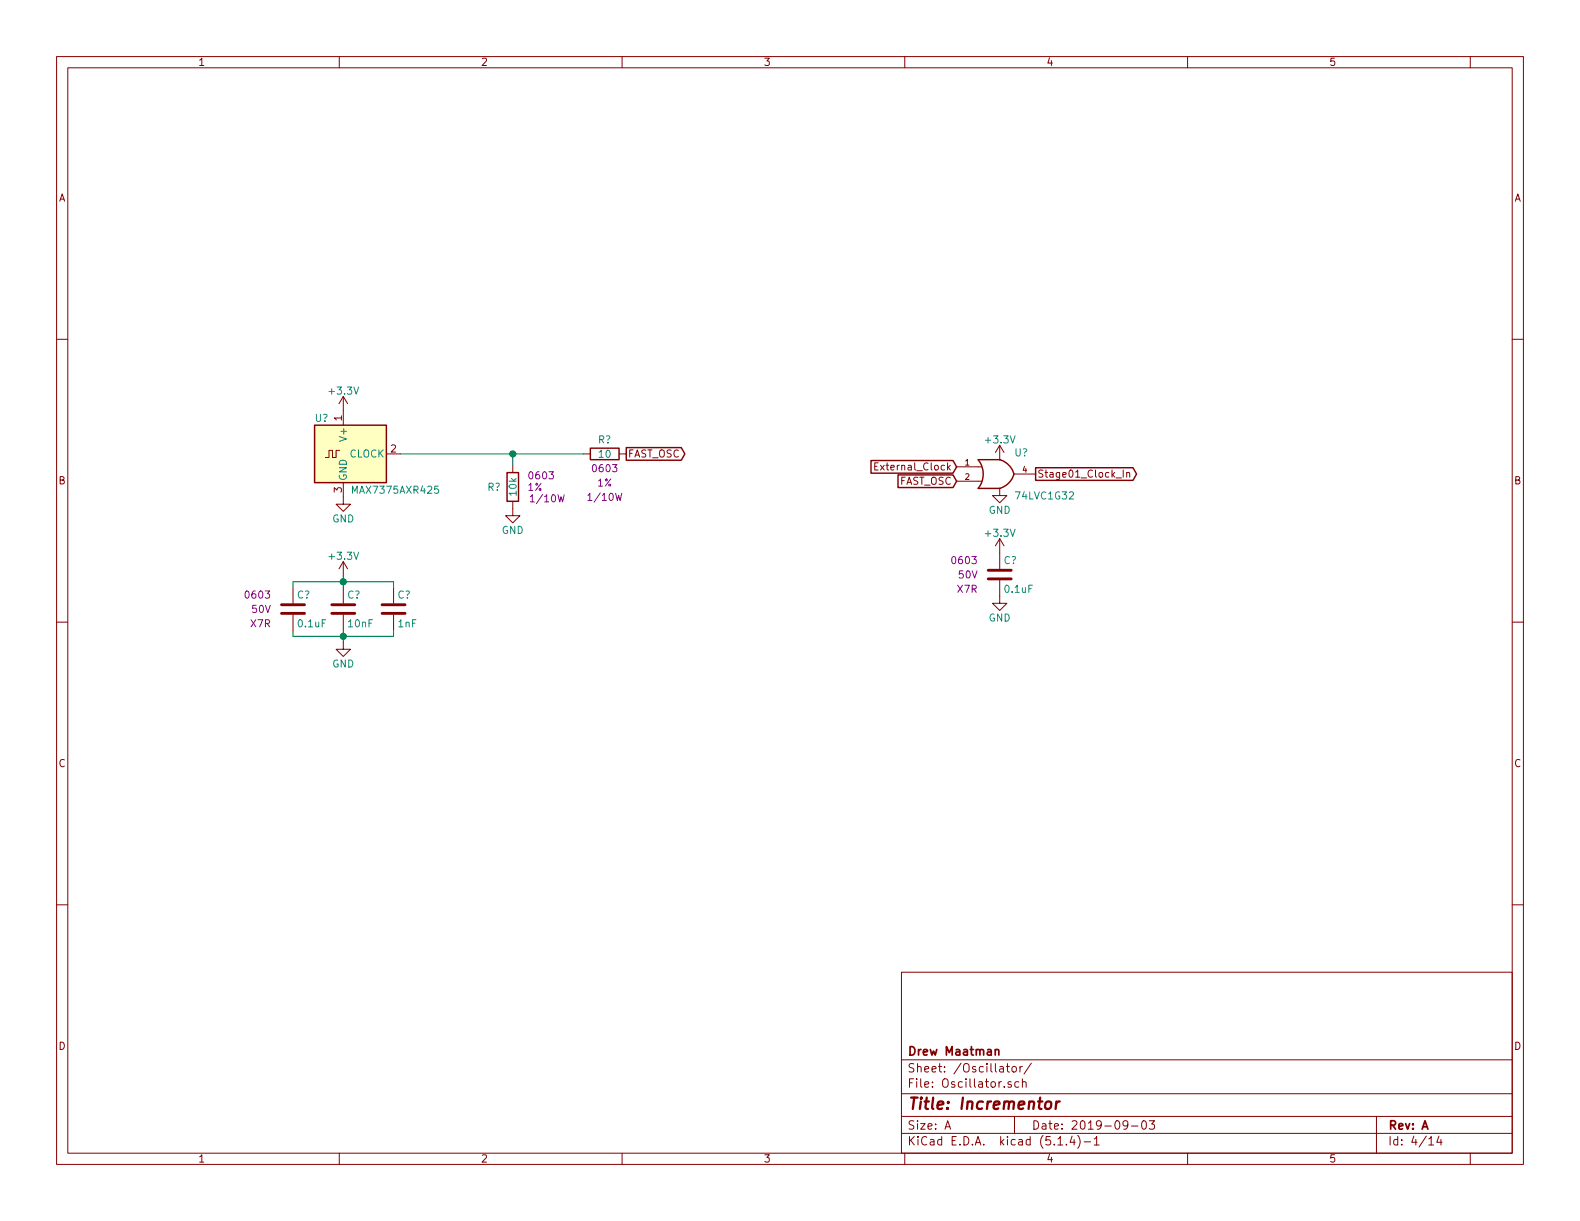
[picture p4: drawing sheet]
EESchema Schematic File Version 4
LIBS:Ultimate_Counter-cache
EELAYER 30 0
EELAYER END
$Descr A 11000 8500
encoding utf-8
Sheet 4 14
Title "Incrementor"
Date "2019-09-03"
Rev "A"
Comp "Drew Maatman"
Comment1 ""
Comment2 ""
Comment3 ""
Comment4 ""
$EndDescr
$Comp
L Custom_Library:C_Custom C?
U 1 1
P 2040 4240
AR Path="/5D6B2673/5D6CA24B" Ref="C?"  Part="1" 
AR Path="/5D784813/5D6CA24B" Ref="C?"  Part="1" 
F 0 "C?" H 2065 4340 50  0000 L CNN
F 1 "0.1uF" H 2065 4140 50  0000 L CNN
F 2 "Capacitors_SMD:C_0603" H 2078 4090 50  0001 C CNN
F 3 "" H 2065 4340 50  0001 C CNN
F 4 "0603" H 1890 4340 50  0000 R CNN "display_footprint"
F 5 "50V" H 1890 4240 50  0000 R CNN "Voltage"
F 6 "X7R" H 1890 4140 50  0000 R CNN "Dielectric"
F 7 "311-1344-1-ND" H 2465 4740 60  0001 C CNN "Digi-Key PN"
	1    2040 4240
	1    0    0    -1  
$EndComp
$Comp
L Custom_Library:C_Custom C?
U 1 1
P 2390 4240
AR Path="/5D6B2673/5D6CAE3A" Ref="C?"  Part="1" 
AR Path="/5D784813/5D6CAE3A" Ref="C?"  Part="1" 
F 0 "C?" H 2415 4340 50  0000 L CNN
F 1 "10nF" H 2415 4140 50  0000 L CNN
F 2 "Capacitors_SMD:C_0603" H 2428 4090 50  0001 C CNN
F 3 "" H 2415 4340 50  0001 C CNN
F 4 "0603" H 2240 4340 50  0001 R CNN "display_footprint"
F 5 "50V" H 2240 4240 50  0001 R CNN "Voltage"
F 6 "X7R" H 2240 4140 50  0001 R CNN "Dielectric"
F 7 "1276-1921-1-ND" H 2815 4740 60  0001 C CNN "Digi-Key PN"
	1    2390 4240
	1    0    0    -1  
$EndComp
$Comp
L Custom_Library:C_Custom C?
U 1 1
P 2740 4240
AR Path="/5D6B2673/5D6CC1A6" Ref="C?"  Part="1" 
AR Path="/5D784813/5D6CC1A6" Ref="C?"  Part="1" 
F 0 "C?" H 2765 4340 50  0000 L CNN
F 1 "1nF" H 2765 4140 50  0000 L CNN
F 2 "Capacitors_SMD:C_0603" H 2778 4090 50  0001 C CNN
F 3 "" H 2765 4340 50  0001 C CNN
F 4 "0603" H 2590 4340 50  0001 R CNN "display_footprint"
F 5 "50V" H 2590 4240 50  0001 R CNN "Voltage"
F 6 "X7R" H 2590 4140 50  0001 R CNN "Dielectric"
F 7 "1276-1018-1-ND" H 3165 4740 60  0001 C CNN "Digi-Key PN"
	1    2740 4240
	1    0    0    -1  
$EndComp
$Comp
L power:+3.3V #PWR?
U 1 1
P 2390 4010
F 0 "#PWR?" H 2390 3860 50  0001 C CNN
F 1 "+3.3V" H 2390 4150 50  0000 C CNN
F 2 "" H 2390 4010 50  0001 C CNN
F 3 "" H 2390 4010 50  0001 C CNN
	1    2390 4010
	1    0    0    -1  
$EndComp
Wire Wire Line
	2390 4010 2390 4050
Wire Wire Line
	2390 4050 2740 4050
Wire Wire Line
	2740 4050 2740 4090
Connection ~ 2390 4050
Wire Wire Line
	2390 4050 2390 4090
Wire Wire Line
	2390 4050 2040 4050
Wire Wire Line
	2040 4050 2040 4090
$Comp
L power:GND #PWR?
U 1 1
P 2390 4470
F 0 "#PWR?" H 2390 4220 50  0001 C CNN
F 1 "GND" H 2390 4320 50  0000 C CNN
F 2 "" H 2390 4470 50  0001 C CNN
F 3 "" H 2390 4470 50  0001 C CNN
	1    2390 4470
	1    0    0    -1  
$EndComp
Wire Wire Line
	2390 4470 2390 4430
Wire Wire Line
	2390 4430 2740 4430
Wire Wire Line
	2740 4430 2740 4390
Connection ~ 2390 4430
Wire Wire Line
	2390 4430 2390 4390
Wire Wire Line
	2390 4430 2040 4430
Wire Wire Line
	2040 4430 2040 4390
$Comp
L Oscillator:MAX7375AXR425 U?
U 1 1
P 2390 3160
F 0 "U?" H 2290 3410 50  0000 R CNN
F 1 "MAX7375AXR425" H 2440 2910 50  0000 L CNN
F 2 "Package_TO_SOT_SMD:SOT-323_SC-70" H 3490 2810 50  0001 C CNN
F 3 "https://datasheets.maximintegrated.com/en/ds/MAX7375.pdf" H 2290 3160 50  0001 C CNN
F 4 "MAX7375AXR425+TCT-ND" H 2390 3160 50  0001 C CNN "Digi-Key PN"
	1    2390 3160
	1    0    0    -1  
$EndComp
$Comp
L power:GND #PWR?
U 1 1
P 2390 3460
F 0 "#PWR?" H 2390 3210 50  0001 C CNN
F 1 "GND" H 2390 3310 50  0000 C CNN
F 2 "" H 2390 3460 50  0001 C CNN
F 3 "" H 2390 3460 50  0001 C CNN
	1    2390 3460
	1    0    0    -1  
$EndComp
$Comp
L power:+3.3V #PWR?
U 1 1
P 2390 2860
F 0 "#PWR?" H 2390 2710 50  0001 C CNN
F 1 "+3.3V" H 2390 3000 50  0000 C CNN
F 2 "" H 2390 2860 50  0001 C CNN
F 3 "" H 2390 2860 50  0001 C CNN
	1    2390 2860
	1    0    0    -1  
$EndComp
$Comp
L Custom_Library:R_Custom R?
U 1 1
P 3570 3390
AR Path="/5BB27BA3/5DFF3EC4" Ref="R?"  Part="1" 
AR Path="/5BB27BF7/5DFF3EC4" Ref="R?"  Part="1" 
AR Path="/5C1DE17A/5DFF3EC4" Ref="R?"  Part="1" 
AR Path="/5C1E3A08/5DFF3EC4" Ref="R?"  Part="1" 
AR Path="/5D779AE1/5DFF3EC4" Ref="R?"  Part="1" 
AR Path="/5D784813/5DFF3EC4" Ref="R?"  Part="1" 
F 0 "R?" H 3490 3390 50  0000 R CNN
F 1 "10k" V 3570 3390 50  0000 C CNN
F 2 "Resistors_SMD:R_0603" H 3570 3390 50  0001 C CNN
F 3 "" H 3570 3390 50  0001 C CNN
F 4 "0603" H 3670 3470 50  0000 L CNN "display_footprint"
F 5 "1%" H 3670 3390 50  0000 L CNN "Tolerance"
F 6 "1/10W" H 3680 3310 50  0000 L CNN "Wattage"
F 7 "RHM10KADCT-ND" H 3870 3790 60  0001 C CNN "Digi-Key PN"
	1    3570 3390
	1    0    0    -1  
$EndComp
$Comp
L power:GND #PWR?
U 1 1
P 3570 3540
F 0 "#PWR?" H 3570 3290 50  0001 C CNN
F 1 "GND" H 3570 3390 50  0000 C CNN
F 2 "" H 3570 3540 50  0001 C CNN
F 3 "" H 3570 3540 50  0001 C CNN
	1    3570 3540
	1    0    0    -1  
$EndComp
Wire Wire Line
	3570 3240 3570 3160
Wire Wire Line
	3570 3160 2790 3160
$Comp
L Custom_Library:R_Custom R?
U 1 1
P 4210 3160
AR Path="/5D77A516/5DFF6627" Ref="R?"  Part="1" 
AR Path="/5D784813/5DFF6627" Ref="R?"  Part="1" 
F 0 "R?" V 4110 3160 50  0000 C CNN
F 1 "10" V 4210 3160 50  0000 C CNN
F 2 "Resistors_SMD:R_0603" H 4210 3160 50  0001 C CNN
F 3 "" H 4210 3160 50  0001 C CNN
F 4 "YAG3351CT-ND" H 4510 3560 60  0001 C CNN "Digi-Key PN"
F 5 "0603" V 4310 3160 50  0000 C CNN "display_footprint"
F 6 "1%" V 4410 3160 50  0000 C CNN "Tolerance"
F 7 "1/10W" V 4510 3160 50  0000 C CNN "Wattage"
	1    4210 3160
	0    1    1    0   
$EndComp
Wire Wire Line
	4060 3160 3570 3160
Connection ~ 3570 3160
Text GLabel 4360 3160 2    50   Output ~ 0
FAST_OSC
$Comp
L Custom_Library:74LVC1G32_Power U?
U 1 1
P 6960 3300
F 0 "U?" H 7060 3450 50  0000 L CNN
F 1 "74LVC1G32" H 7060 3150 50  0000 L CNN
F 2 "TO_SOT_Packages_SMD:SOT-353_SC-70-5" H 6960 3300 50  0001 C CNN
F 3 "http://www.ti.com/lit/sg/scyt129e/scyt129e.pdf" H 6960 3300 50  0001 C CNN
F 4 "296-9848-1-ND" H 6960 3300 50  0001 C CNN "Digi-Key PN"
	1    6960 3300
	1    0    0    -1  
$EndComp
$Comp
L power:GND #PWR?
U 1 1
P 6960 3400
F 0 "#PWR?" H 6960 3150 50  0001 C CNN
F 1 "GND" H 6960 3250 50  0000 C CNN
F 2 "" H 6960 3400 50  0001 C CNN
F 3 "" H 6960 3400 50  0001 C CNN
	1    6960 3400
	1    0    0    -1  
$EndComp
$Comp
L power:+3.3V #PWR?
U 1 1
P 6960 3200
F 0 "#PWR?" H 6960 3050 50  0001 C CNN
F 1 "+3.3V" H 6960 3340 50  0000 C CNN
F 2 "" H 6960 3200 50  0001 C CNN
F 3 "" H 6960 3200 50  0001 C CNN
	1    6960 3200
	1    0    0    -1  
$EndComp
Text GLabel 6660 3350 0    50   Input ~ 0
FAST_OSC
Text GLabel 6660 3250 0    50   Input ~ 0
External_Clock
Text GLabel 7210 3300 2    50   Output ~ 0
Stage01_Clock_In
$Comp
L Custom_Library:C_Custom C?
U 1 1
P 6960 4000
AR Path="/5D6B2673/5E006EE2" Ref="C?"  Part="1" 
AR Path="/5D784813/5E006EE2" Ref="C?"  Part="1" 
F 0 "C?" H 6985 4100 50  0000 L CNN
F 1 "0.1uF" H 6985 3900 50  0000 L CNN
F 2 "Capacitors_SMD:C_0603" H 6998 3850 50  0001 C CNN
F 3 "" H 6985 4100 50  0001 C CNN
F 4 "0603" H 6810 4100 50  0000 R CNN "display_footprint"
F 5 "50V" H 6810 4000 50  0000 R CNN "Voltage"
F 6 "X7R" H 6810 3900 50  0000 R CNN "Dielectric"
F 7 "311-1344-1-ND" H 7385 4500 60  0001 C CNN "Digi-Key PN"
	1    6960 4000
	1    0    0    -1  
$EndComp
$Comp
L power:GND #PWR?
U 1 1
P 6960 4150
F 0 "#PWR?" H 6960 3900 50  0001 C CNN
F 1 "GND" H 6960 4000 50  0000 C CNN
F 2 "" H 6960 4150 50  0001 C CNN
F 3 "" H 6960 4150 50  0001 C CNN
	1    6960 4150
	1    0    0    -1  
$EndComp
$Comp
L power:+3.3V #PWR?
U 1 1
P 6960 3850
F 0 "#PWR?" H 6960 3700 50  0001 C CNN
F 1 "+3.3V" H 6960 3990 50  0000 C CNN
F 2 "" H 6960 3850 50  0001 C CNN
F 3 "" H 6960 3850 50  0001 C CNN
	1    6960 3850
	1    0    0    -1  
$EndComp
$EndSCHEMATC
